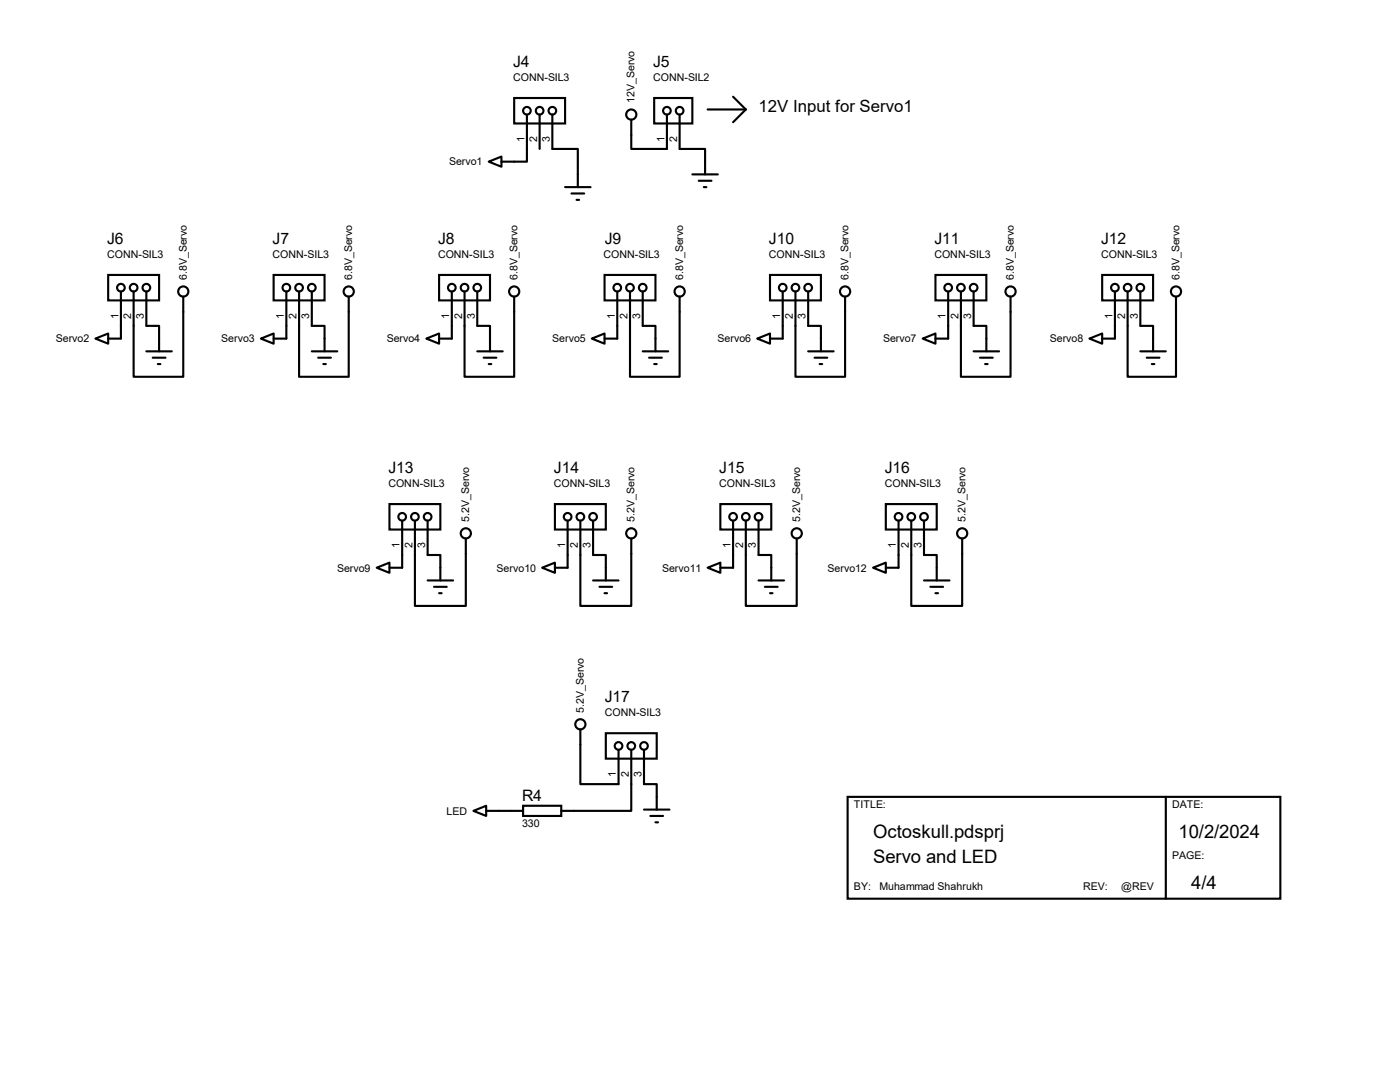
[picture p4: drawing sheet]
<svg xmlns="http://www.w3.org/2000/svg" width="279mm" height="216mm" viewBox="0 0 279 216" stroke-linecap="round" stroke-linejoin="round" font-family="sans-serif">
<g fill="none" stroke="#000" stroke-width=".42">
<path d="M102.6 19.6h10.2v5h-10.2zM130.6 19.6h7.6v5h-7.6zM146.3 19.3l2.5 2.5M97.5 32.3l2.6-1.1v2.1zM105.2 22.9v9.4h-5.1M107.7 22.9v6.8M110.2 22.9v6.8h5.1v7.6M112.8 37.3h5.1M114 38.6h2.6M115.1 39.9h.5M133.1 22.9v6.8h-7.1v-5.8M135.6 22.9v6.8h5.1v5.1"/>
<path d="M138.2 34.8h5.1M139.4 36.1h2.6M140.5 37.3h.5M141.2 21.8h7.6M148.8 21.8l-2.5 2.6M21.6 54.9h10.1v5h-10.1zM24.1 58.2v9.4h-2.5M26.7 58.2v17h9.9v-16M29.2 58.2v6.8h2.5v5.1M54.6 54.9h10.2v5h-10.2zM57.1 58.2v9.4h-2.5M59.7 58.2v17h9.9v-16"/>
<path d="M62.2 58.2v6.8h2.6v5.1M87.6 54.9h10.2v5h-10.2zM90.2 58.2v9.4h-2.6M92.7 58.2v17h9.9v-16M95.2 58.2v6.8h2.6v5.1M120.6 54.9h10.2v5h-10.2zM123.2 58.2v9.4h-2.6M125.7 58.2v17h9.9v-16M128.3 58.2v6.8h2.5v5.1M153.7 54.9h10.1v5h-10.1zM156.2 58.2v9.4h-2.5M158.7 58.2v17h10v-16"/>
<path d="M161.3 58.2v6.8h2.5v5.1M186.7 54.9h10.1v5h-10.1zM189.2 58.2v9.4h-2.5M191.8 58.2v17h9.9v-16M194.3 58.2v6.8h2.5v5.1M220 54.9h10.1v5h-10.1zM222.5 58.2v9.4h-2.5M225 58.2v17h9.7v-16M227.6 58.2v6.8h2.5v5.1M19 67.6l2.6-1.1v2.1zM29.2 70.1h5.1M30.5 71.4h2.5"/>
<path d="M31.5 72.6h.5M52.1 67.6l2.5-1.1v2.1zM62.2 70.1h5.1M63.5 71.4h2.5M64.5 72.6h.5M85.1 67.6l2.5-1.1v2.1zM95.2 70.1h5.1M96.5 71.4h2.6M97.5 72.6h.5M118.1 67.6l2.5-1.1v2.1zM128.3 70.1h5M129.5 71.4h2.6"/>
<path d="M130.6 72.6h.5M151.1 67.6l2.6-1.1v2.1zM161.3 70.1h5.1M162.6 71.4h2.5M163.6 72.6h.5M184.1 67.6l2.6-1.1v2.1zM194.3 70.1h5.1M195.6 71.4h2.5M196.6 72.6h.5M217.4 67.6l2.6-1.1v2.1zM227.6 70.1h5.1M228.9 71.4h2.5"/>
<path d="M229.9 72.6h.5M75.2 113.3l2.5-1v2zM77.7 100.6h10.2v5.1h-10.2zM80.3 103.9v9.4h-2.6M82.8 103.9v17h10.2v-13.5M85.3 103.9v6.8h2.6v5.1M85.3 115.8h5.1M86.6 117.1h2.6M87.6 118.4h.5M108.2 113.3l2.5-1v2zM110.7 100.6h10.2v5.1h-10.2zM113.3 103.9v9.4h-2.6"/>
<path d="M115.8 103.9v17h10.2v-13.5M118.4 103.9v6.8h2.5v5.1M118.4 115.8h5M119.6 117.1h2.6M120.6 118.4h.6M141.2 113.3l2.6-1v2zM143.8 100.6h10.1v5.1h-10.1zM146.3 103.9v9.4h-2.5M148.8 103.9v17h10.2v-13.5M151.4 103.9v6.8h2.5v5.1M151.4 115.8h5.1M152.7 117.1h2.5"/>
<path d="M153.7 118.4h.5M174.2 113.3l2.6-1v2zM176.8 100.6h10.1v5.1h-10.1zM179.3 103.9v9.4h-2.5M181.9 103.9v17h10.1v-13.5M184.4 103.9v6.8h2.5v5.1M184.4 115.8h5.1M185.7 117.1h2.5M186.7 118.4h.5M115.8 145.5v11h7.6v-6.9M120.9 146.3h10.2v5.1h-10.2zM126 149.6v12.2h-14"/>
<path d="M128.5 149.6v6.9h2.6v5M169.2 159h86.3v20.3h-86.3zM232.7 159v20.3M94.5 161.8l2.5-1v2zM97 161.8h7.4M104.4 160.8h7.6v2h-7.6zM128.5 161.5h5.1M129.8 162.8h2.5M130.8 164.1h.5"/>
<circle cx="105.2" cy="22.1" r=".76"/>
<circle cx="107.7" cy="22.1" r=".76"/>
<circle cx="110.2" cy="22.1" r=".76"/>
<circle cx="126" cy="22.9" r="1.02"/>
<circle cx="133.1" cy="22.1" r=".76"/>
<circle cx="135.6" cy="22.1" r=".76"/>
<circle cx="24.1" cy="57.4" r=".76"/>
<circle cx="26.7" cy="57.4" r=".76"/>
<circle cx="29.2" cy="57.4" r=".76"/>
<circle cx="36.6" cy="58.2" r="1.02"/>
<circle cx="57.1" cy="57.4" r=".76"/>
<circle cx="59.7" cy="57.4" r=".76"/>
<circle cx="62.2" cy="57.4" r=".76"/>
<circle cx="69.6" cy="58.2" r="1.02"/>
<circle cx="90.2" cy="57.4" r=".76"/>
<circle cx="92.7" cy="57.4" r=".76"/>
<circle cx="95.2" cy="57.4" r=".76"/>
<circle cx="102.6" cy="58.2" r="1.02"/>
<circle cx="123.2" cy="57.4" r=".76"/>
<circle cx="125.7" cy="57.4" r=".76"/>
<circle cx="128.3" cy="57.4" r=".76"/>
<circle cx="135.6" cy="58.2" r="1.02"/>
<circle cx="156.2" cy="57.4" r=".76"/>
<circle cx="158.7" cy="57.4" r=".76"/>
<circle cx="161.3" cy="57.4" r=".76"/>
<circle cx="168.7" cy="58.2" r="1.02"/>
<circle cx="189.2" cy="57.4" r=".76"/>
<circle cx="191.8" cy="57.4" r=".76"/>
<circle cx="194.3" cy="57.4" r=".76"/>
<circle cx="201.7" cy="58.2" r="1.02"/>
<circle cx="222.5" cy="57.4" r=".76"/>
<circle cx="225" cy="57.4" r=".76"/>
<circle cx="227.6" cy="57.4" r=".76"/>
<circle cx="234.7" cy="58.2" r="1.02"/>
<circle cx="80.3" cy="103.1" r=".76"/>
<circle cx="82.8" cy="103.1" r=".76"/>
<circle cx="85.3" cy="103.1" r=".76"/>
<circle cx="93" cy="106.4" r="1.02"/>
<circle cx="113.3" cy="103.1" r=".76"/>
<circle cx="115.8" cy="103.1" r=".76"/>
<circle cx="118.4" cy="103.1" r=".76"/>
<circle cx="126" cy="106.4" r="1.02"/>
<circle cx="146.3" cy="103.1" r=".76"/>
<circle cx="148.8" cy="103.1" r=".76"/>
<circle cx="151.4" cy="103.1" r=".76"/>
<circle cx="159" cy="106.4" r="1.02"/>
<circle cx="179.3" cy="103.1" r=".76"/>
<circle cx="181.9" cy="103.1" r=".76"/>
<circle cx="184.4" cy="103.1" r=".76"/>
<circle cx="192" cy="106.4" r="1.02"/>
<circle cx="115.8" cy="144.5" r="1.02"/>
<circle cx="123.4" cy="148.8" r=".76"/>
<circle cx="126" cy="148.8" r=".76"/>
<circle cx="128.5" cy="148.8" r=".76"/>
</g>
<g font-size="3.7">
<text x="174.2" y="167.1">Octoskull.pdsprj</text>
<text x="235.2" y="167.1">10/2/2024</text>
<text x="174.2" y="172.2">Servo and LED</text>
<text x="237.7" y="177.3">4/4</text>
</g>
<text font-size="3.4" x="151.4" y="22.4">12V Input for Servo1</text>
<g font-size="3.1">
<text x="102.4" y="13.3">J4</text>
<text x="130.3" y="13.3">J5</text>
<text x="21.4" y="48.6">J6</text>
<text x="54.4" y="48.6">J7</text>
<text x="87.4" y="48.6">J8</text>
<text x="120.7" y="48.6">J9</text>
<text x="153.5" y="48.6">J10</text>
<text x="186.5" y="48.6">J11</text>
<text x="219.8" y="48.6">J12</text>
<text x="77.5" y="94.3">J13</text>
<text x="110.5" y="94.3">J14</text>
<text x="143.6" y="94.3">J15</text>
<text x="176.6" y="94.3">J16</text>
<text x="120.7" y="140">J17</text>
<text x="104.2" y="159.9">R4</text>
</g>
<g font-size="2.1">
<text x="102.4" y="16.2">CONN-SIL3</text>
<text x="130.3" y="16.2">CONN-SIL2</text>
<text x="126.7" y="20.6" transform="rotate(-90 126.7 20.6)">12V_Servo</text>
<text x="104.6" y="28.4" transform="rotate(-90 104.6 28.4)">1</text>
<text x="107.2" y="28.4" transform="rotate(-90 107.2 28.4)">2</text>
<text x="109.7" y="28.4" transform="rotate(-90 109.7 28.4)">3</text>
<text x="132.6" y="28.4" transform="rotate(-90 132.6 28.4)">1</text>
<text x="135.1" y="28.4" transform="rotate(-90 135.1 28.4)">2</text>
<text x="89.6" y="33">Servo1</text>
<text x="21.4" y="51.5">CONN-SIL3</text>
<text x="54.4" y="51.5">CONN-SIL3</text>
<text x="87.4" y="51.5">CONN-SIL3</text>
<text x="120.4" y="51.5">CONN-SIL3</text>
<text x="153.5" y="51.5">CONN-SIL3</text>
<text x="186.5" y="51.5">CONN-SIL3</text>
<text x="219.8" y="51.5">CONN-SIL3</text>
<text x="37.3" y="55.9" transform="rotate(-90 37.3 55.9)">6.8V_Servo</text>
<text x="70.3" y="55.9" transform="rotate(-90 70.3 55.9)">6.8V_Servo</text>
<text x="103.3" y="55.9" transform="rotate(-90 103.3 55.9)">6.8V_Servo</text>
<text x="136.3" y="55.9" transform="rotate(-90 136.3 55.9)">6.8V_Servo</text>
<text x="169.3" y="55.9" transform="rotate(-90 169.3 55.9)">6.8V_Servo</text>
<text x="202.4" y="55.9" transform="rotate(-90 202.4 55.9)">6.8V_Servo</text>
<text x="235.4" y="55.9" transform="rotate(-90 235.4 55.9)">6.8V_Servo</text>
<text x="23.6" y="63.7" transform="rotate(-90 23.6 63.7)">1</text>
<text x="26.2" y="63.7" transform="rotate(-90 26.2 63.7)">2</text>
<text x="28.7" y="63.7" transform="rotate(-90 28.7 63.7)">3</text>
<text x="56.6" y="63.7" transform="rotate(-90 56.6 63.7)">1</text>
<text x="59.2" y="63.7" transform="rotate(-90 59.2 63.7)">2</text>
<text x="61.7" y="63.7" transform="rotate(-90 61.7 63.7)">3</text>
<text x="89.7" y="63.7" transform="rotate(-90 89.7 63.7)">1</text>
<text x="92.2" y="63.7" transform="rotate(-90 92.2 63.7)">2</text>
<text x="94.7" y="63.7" transform="rotate(-90 94.7 63.7)">3</text>
<text x="122.7" y="63.7" transform="rotate(-90 122.7 63.7)">1</text>
<text x="125.2" y="63.7" transform="rotate(-90 125.2 63.7)">2</text>
<text x="127.8" y="63.7" transform="rotate(-90 127.8 63.7)">3</text>
<text x="155.7" y="63.7" transform="rotate(-90 155.7 63.7)">1</text>
<text x="158.2" y="63.7" transform="rotate(-90 158.2 63.7)">2</text>
<text x="160.8" y="63.7" transform="rotate(-90 160.8 63.7)">3</text>
<text x="188.7" y="63.7" transform="rotate(-90 188.7 63.7)">1</text>
<text x="191.3" y="63.7" transform="rotate(-90 191.3 63.7)">2</text>
<text x="193.8" y="63.7" transform="rotate(-90 193.8 63.7)">3</text>
<text x="222" y="63.7" transform="rotate(-90 222 63.7)">1</text>
<text x="224.5" y="63.7" transform="rotate(-90 224.5 63.7)">2</text>
<text x="227.1" y="63.7" transform="rotate(-90 227.1 63.7)">3</text>
<text x="11.1" y="68.3">Servo2</text>
<text x="44.2" y="68.3">Servo3</text>
<text x="77.2" y="68.3">Servo4</text>
<text x="110.2" y="68.3">Servo5</text>
<text x="143.2" y="68.3">Servo6</text>
<text x="176.2" y="68.3">Servo7</text>
<text x="209.5" y="68.3">Servo8</text>
<text x="77.5" y="97.2">CONN-SIL3</text>
<text x="110.5" y="97.2">CONN-SIL3</text>
<text x="143.6" y="97.2">CONN-SIL3</text>
<text x="176.6" y="97.2">CONN-SIL3</text>
<text x="93.6" y="104.1" transform="rotate(-90 93.6 104.1)">5.2V_Servo</text>
<text x="126.7" y="104.1" transform="rotate(-90 126.7 104.1)">5.2V_Servo</text>
<text x="159.7" y="104.1" transform="rotate(-90 159.7 104.1)">5.2V_Servo</text>
<text x="192.7" y="104.1" transform="rotate(-90 192.7 104.1)">5.2V_Servo</text>
<text x="79.8" y="109.4" transform="rotate(-90 79.8 109.4)">1</text>
<text x="82.3" y="109.4" transform="rotate(-90 82.3 109.4)">2</text>
<text x="84.8" y="109.4" transform="rotate(-90 84.8 109.4)">3</text>
<text x="112.8" y="109.4" transform="rotate(-90 112.8 109.4)">1</text>
<text x="115.3" y="109.4" transform="rotate(-90 115.3 109.4)">2</text>
<text x="117.9" y="109.4" transform="rotate(-90 117.9 109.4)">3</text>
<text x="145.8" y="109.4" transform="rotate(-90 145.8 109.4)">1</text>
<text x="148.3" y="109.4" transform="rotate(-90 148.3 109.4)">2</text>
<text x="150.9" y="109.4" transform="rotate(-90 150.9 109.4)">3</text>
<text x="178.8" y="109.4" transform="rotate(-90 178.8 109.4)">1</text>
<text x="181.4" y="109.4" transform="rotate(-90 181.4 109.4)">2</text>
<text x="183.9" y="109.4" transform="rotate(-90 183.9 109.4)">3</text>
<text x="67.3" y="114">Servo9</text>
<text x="99.1" y="114">Servo10</text>
<text x="132.1" y="114">Servo11</text>
<text x="165.1" y="114">Servo12</text>
<text x="116.5" y="142.2" transform="rotate(-90 116.5 142.2)">5.2V_Servo</text>
<text x="120.7" y="143">CONN-SIL3</text>
<text x="122.9" y="155.1" transform="rotate(-90 122.9 155.1)">1</text>
<text x="125.5" y="155.1" transform="rotate(-90 125.5 155.1)">2</text>
<text x="128" y="155.1" transform="rotate(-90 128 155.1)">3</text>
<text x="170.4" y="161.2">TITLE:</text>
<text x="233.9" y="161.2">DATE:</text>
<text x="89.1" y="162.6">LED</text>
<text x="104.2" y="165">330</text>
<text x="233.9" y="171.3">PAGE:</text>
<text x="170.4" y="177.7">BY:</text>
<text x="175.5" y="177.7">Muhammad Shahrukh</text>
<text x="216.2" y="177.7">REV:</text>
<text x="223.8" y="177.7">@REV</text>
</g>
</svg>
